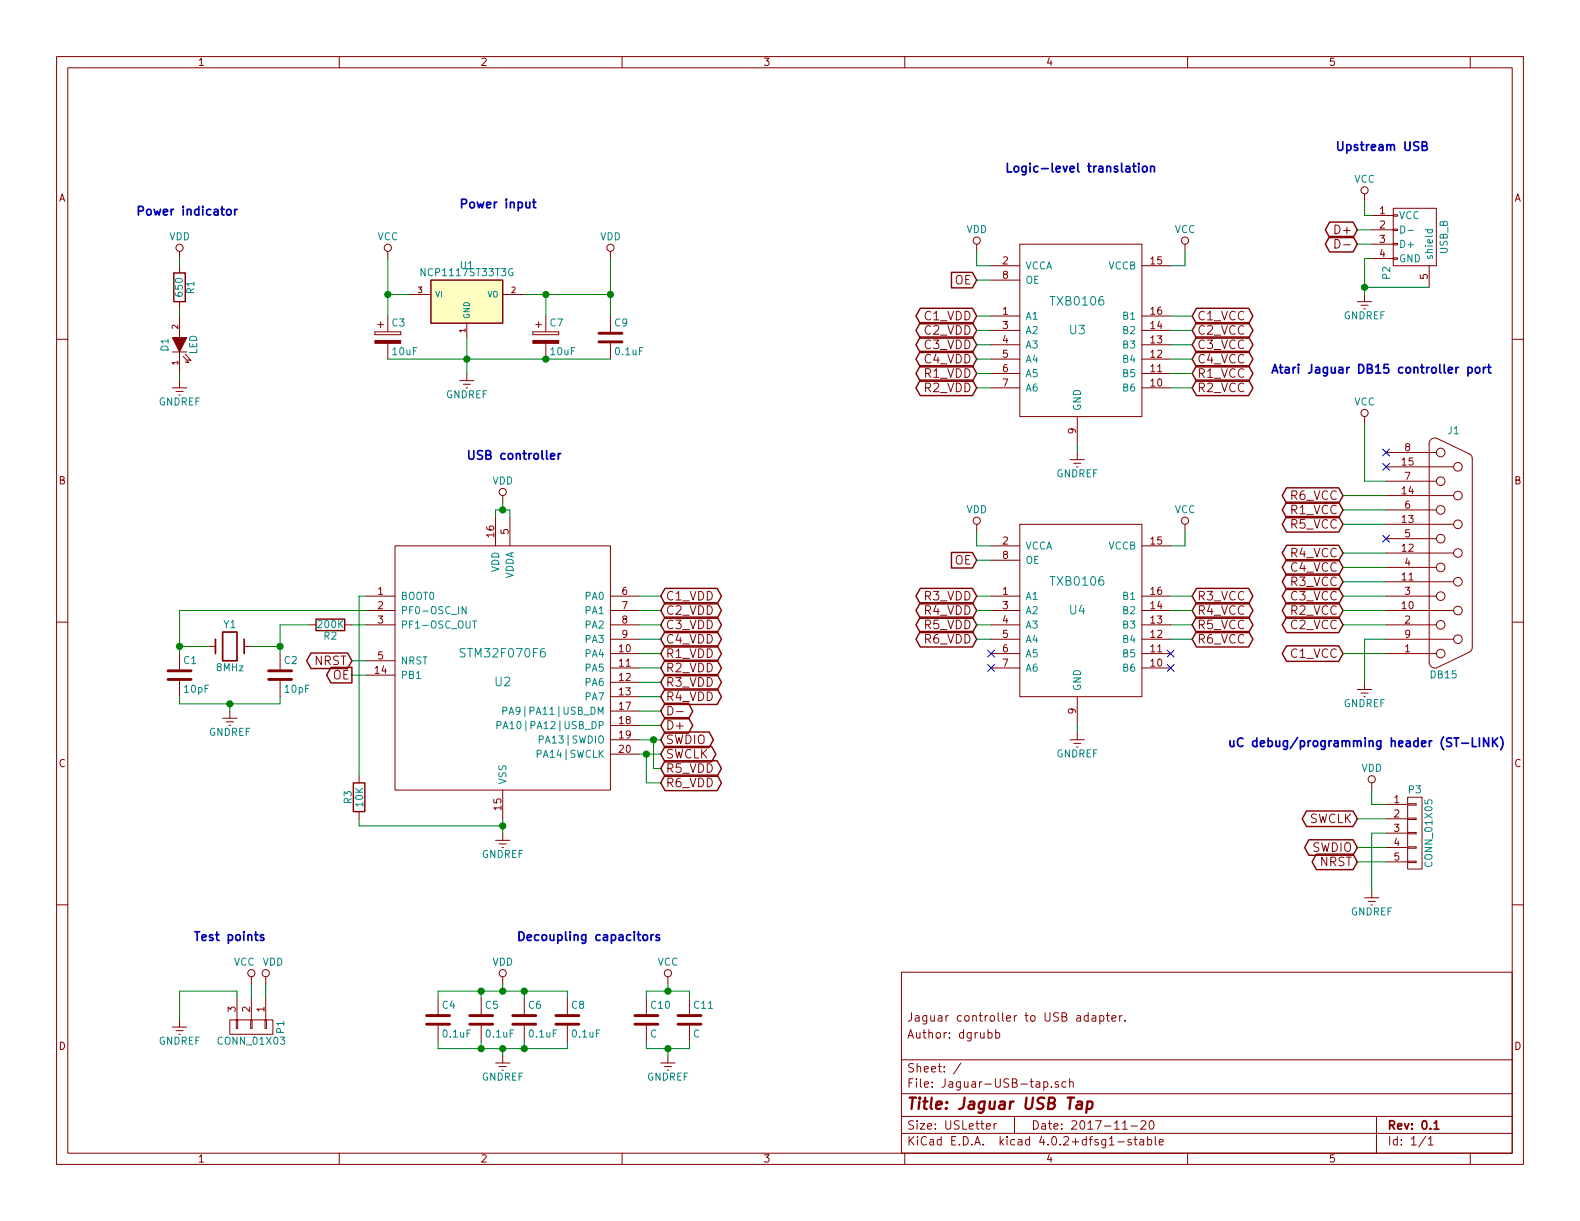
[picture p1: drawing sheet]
EESchema Schematic File Version 2
LIBS:power
LIBS:device
LIBS:transistors
LIBS:conn
LIBS:linear
LIBS:regul
LIBS:74xx
LIBS:cmos4000
LIBS:adc-dac
LIBS:memory
LIBS:xilinx
LIBS:microcontrollers
LIBS:dsp
LIBS:microchip
LIBS:analog_switches
LIBS:motorola
LIBS:texas
LIBS:intel
LIBS:audio
LIBS:interface
LIBS:digital-audio
LIBS:philips
LIBS:display
LIBS:cypress
LIBS:siliconi
LIBS:opto
LIBS:atmel
LIBS:contrib
LIBS:valves
LIBS:stm32f070f6
LIBS:txb0106
LIBS:Jaguar-USB-tap-cache
EELAYER 25 0
EELAYER END
$Descr USLetter 11000 8500
encoding utf-8
Sheet 1 1
Title "Jaguar USB Tap"
Date "2017-11-20"
Rev "0.1"
Comp ""
Comment1 "Author: dgrubb"
Comment2 "Jaguar controller to USB adapter."
Comment3 ""
Comment4 ""
$EndDescr
$Comp
L STM32F070F6 U2
U 1 1
P 3500 4650
F 0 "U2" H 3500 4550 60  0000 C CNN
F 1 "STM32F070F6" H 3500 4750 60  0000 C CNN
F 2 "" H 3500 4650 60  0000 C CNN
F 3 "" H 3500 4650 60  0000 C CNN
	1    3500 4650
	1    0    0    -1  
$EndComp
$Comp
L GNDREF #PWR10
U 1 1
P 3500 5800
F 0 "#PWR10" H 3500 5550 50  0001 C CNN
F 1 "GNDREF" H 3500 5650 50  0000 C CNN
F 2 "" H 3500 5800 50  0000 C CNN
F 3 "" H 3500 5800 50  0000 C CNN
	1    3500 5800
	1    0    0    -1  
$EndComp
$Comp
L VDD #PWR9
U 1 1
P 3500 3500
F 0 "#PWR9" H 3500 3350 50  0001 C CNN
F 1 "VDD" H 3500 3650 50  0000 C CNN
F 2 "" H 3500 3500 50  0000 C CNN
F 3 "" H 3500 3500 50  0000 C CNN
	1    3500 3500
	1    0    0    -1  
$EndComp
$Comp
L USB_B P2
U 1 1
P 9850 1700
F 0 "P2" H 10050 1500 50  0000 C CNN
F 1 "USB_B" H 9800 1900 50  0000 C CNN
F 2 "" V 9800 1600 50  0000 C CNN
F 3 "" V 9800 1600 50  0000 C CNN
	1    9850 1700
	0    1    1    0   
$EndComp
$Comp
L CONN_01X05 P3
U 1 1
P 9850 5800
F 0 "P3" H 9850 6100 50  0000 C CNN
F 1 "CONN_01X05" V 9950 5800 50  0000 C CNN
F 2 "" H 9850 5800 50  0000 C CNN
F 3 "" H 9850 5800 50  0000 C CNN
	1    9850 5800
	1    0    0    -1  
$EndComp
$Comp
L R R1
U 1 1
P 1250 2000
F 0 "R1" V 1330 2000 50  0000 C CNN
F 1 "650" V 1250 2000 50  0000 C CNN
F 2 "" V 1180 2000 50  0000 C CNN
F 3 "" H 1250 2000 50  0000 C CNN
	1    1250 2000
	1    0    0    -1  
$EndComp
$Comp
L LED D1
U 1 1
P 1250 2400
F 0 "D1" H 1250 2500 50  0000 C CNN
F 1 "LED" H 1250 2300 50  0000 C CNN
F 2 "" H 1250 2400 50  0000 C CNN
F 3 "" H 1250 2400 50  0000 C CNN
	1    1250 2400
	0    -1   -1   0   
$EndComp
$Comp
L GNDREF #PWR2
U 1 1
P 1250 2650
F 0 "#PWR2" H 1250 2400 50  0001 C CNN
F 1 "GNDREF" H 1250 2500 50  0000 C CNN
F 2 "" H 1250 2650 50  0000 C CNN
F 3 "" H 1250 2650 50  0000 C CNN
	1    1250 2650
	1    0    0    -1  
$EndComp
$Comp
L VDD #PWR1
U 1 1
P 1250 1800
F 0 "#PWR1" H 1250 1650 50  0001 C CNN
F 1 "VDD" H 1250 1950 50  0000 C CNN
F 2 "" H 1250 1800 50  0000 C CNN
F 3 "" H 1250 1800 50  0000 C CNN
	1    1250 1800
	1    0    0    -1  
$EndComp
Text GLabel 9450 1600 0    60   BiDi ~ 0
D+
Text GLabel 9450 1700 0    60   BiDi ~ 0
D-
$Comp
L GNDREF #PWR23
U 1 1
P 9500 2050
F 0 "#PWR23" H 9500 1800 50  0001 C CNN
F 1 "GNDREF" H 9500 1900 50  0000 C CNN
F 2 "" H 9500 2050 50  0000 C CNN
F 3 "" H 9500 2050 50  0000 C CNN
	1    9500 2050
	1    0    0    -1  
$EndComp
$Comp
L VCC #PWR22
U 1 1
P 9500 1400
F 0 "#PWR22" H 9500 1250 50  0001 C CNN
F 1 "VCC" H 9500 1550 50  0000 C CNN
F 2 "" H 9500 1400 50  0000 C CNN
F 3 "" H 9500 1400 50  0000 C CNN
	1    9500 1400
	1    0    0    -1  
$EndComp
Text GLabel 9450 6000 0    60   BiDi ~ 0
NRST
Text GLabel 9450 5900 0    60   BiDi ~ 0
SWDIO
Text GLabel 9450 5700 0    60   BiDi ~ 0
SWCLK
$Comp
L VDD #PWR26
U 1 1
P 9550 5500
F 0 "#PWR26" H 9550 5350 50  0001 C CNN
F 1 "VDD" H 9550 5650 50  0000 C CNN
F 2 "" H 9550 5500 50  0000 C CNN
F 3 "" H 9550 5500 50  0000 C CNN
	1    9550 5500
	1    0    0    -1  
$EndComp
$Comp
L GNDREF #PWR27
U 1 1
P 9550 6200
F 0 "#PWR27" H 9550 5950 50  0001 C CNN
F 1 "GNDREF" H 9550 6050 50  0000 C CNN
F 2 "" H 9550 6200 50  0000 C CNN
F 3 "" H 9550 6200 50  0000 C CNN
	1    9550 6200
	1    0    0    -1  
$EndComp
$Comp
L NCP1117ST33T3G U1
U 1 1
P 3250 2100
F 0 "U1" H 3250 2350 50  0000 C CNN
F 1 "NCP1117ST33T3G" H 3250 2300 50  0000 C CNN
F 2 "" H 3250 2100 50  0000 C CNN
F 3 "" H 3250 2100 50  0000 C CNN
	1    3250 2100
	1    0    0    -1  
$EndComp
$Comp
L CP C3
U 1 1
P 2700 2350
F 0 "C3" H 2725 2450 50  0000 L CNN
F 1 "10uF" H 2725 2250 50  0000 L CNN
F 2 "" H 2738 2200 50  0000 C CNN
F 3 "" H 2700 2350 50  0000 C CNN
	1    2700 2350
	1    0    0    -1  
$EndComp
$Comp
L CP C7
U 1 1
P 3800 2350
F 0 "C7" H 3825 2450 50  0000 L CNN
F 1 "10uF" H 3825 2250 50  0000 L CNN
F 2 "" H 3838 2200 50  0000 C CNN
F 3 "" H 3800 2350 50  0000 C CNN
	1    3800 2350
	1    0    0    -1  
$EndComp
$Comp
L GNDREF #PWR8
U 1 1
P 3250 2600
F 0 "#PWR8" H 3250 2350 50  0001 C CNN
F 1 "GNDREF" H 3250 2450 50  0000 C CNN
F 2 "" H 3250 2600 50  0000 C CNN
F 3 "" H 3250 2600 50  0000 C CNN
	1    3250 2600
	1    0    0    -1  
$EndComp
$Comp
L VCC #PWR7
U 1 1
P 2700 1800
F 0 "#PWR7" H 2700 1650 50  0001 C CNN
F 1 "VCC" H 2700 1950 50  0000 C CNN
F 2 "" H 2700 1800 50  0000 C CNN
F 3 "" H 2700 1800 50  0000 C CNN
	1    2700 1800
	1    0    0    -1  
$EndComp
$Comp
L C C9
U 1 1
P 4250 2350
F 0 "C9" H 4275 2450 50  0000 L CNN
F 1 "0.1uF" H 4275 2250 50  0000 L CNN
F 2 "" H 4288 2200 50  0000 C CNN
F 3 "" H 4250 2350 50  0000 C CNN
	1    4250 2350
	1    0    0    -1  
$EndComp
$Comp
L VDD #PWR13
U 1 1
P 4250 1800
F 0 "#PWR13" H 4250 1650 50  0001 C CNN
F 1 "VDD" H 4250 1950 50  0000 C CNN
F 2 "" H 4250 1800 50  0000 C CNN
F 3 "" H 4250 1800 50  0000 C CNN
	1    4250 1800
	1    0    0    -1  
$EndComp
$Comp
L DB15 J1
U 1 1
P 10100 3850
F 0 "J1" H 10120 4700 50  0000 C CNN
F 1 "DB15" H 10050 3000 50  0000 C CNN
F 2 "" H 10100 3850 50  0000 C CNN
F 3 "" H 10100 3850 50  0000 C CNN
	1    10100 3850
	1    0    0    -1  
$EndComp
Text GLabel 4600 4950 2    60   BiDi ~ 0
D-
Text GLabel 4600 5050 2    60   BiDi ~ 0
D+
Text GLabel 4600 5150 2    60   BiDi ~ 0
SWDIO
Text GLabel 4600 5250 2    60   BiDi ~ 0
SWCLK
Text GLabel 2450 4600 0    60   BiDi ~ 0
NRST
$Comp
L C C5
U 1 1
P 3350 7100
F 0 "C5" H 3375 7200 50  0000 L CNN
F 1 "0.1uF" H 3375 7000 50  0000 L CNN
F 2 "" H 3388 6950 50  0000 C CNN
F 3 "" H 3350 7100 50  0000 C CNN
	1    3350 7100
	1    0    0    -1  
$EndComp
$Comp
L C C6
U 1 1
P 3650 7100
F 0 "C6" H 3675 7200 50  0000 L CNN
F 1 "0.1uF" H 3675 7000 50  0000 L CNN
F 2 "" H 3688 6950 50  0000 C CNN
F 3 "" H 3650 7100 50  0000 C CNN
	1    3650 7100
	1    0    0    -1  
$EndComp
$Comp
L GNDREF #PWR12
U 1 1
P 3500 7350
F 0 "#PWR12" H 3500 7100 50  0001 C CNN
F 1 "GNDREF" H 3500 7200 50  0000 C CNN
F 2 "" H 3500 7350 50  0000 C CNN
F 3 "" H 3500 7350 50  0000 C CNN
	1    3500 7350
	1    0    0    -1  
$EndComp
$Comp
L VDD #PWR11
U 1 1
P 3500 6850
F 0 "#PWR11" H 3500 6700 50  0001 C CNN
F 1 "VDD" H 3500 7000 50  0000 C CNN
F 2 "" H 3500 6850 50  0000 C CNN
F 3 "" H 3500 6850 50  0000 C CNN
	1    3500 6850
	1    0    0    -1  
$EndComp
$Comp
L R R2
U 1 1
P 2300 4350
F 0 "R2" V 2380 4350 50  0000 C CNN
F 1 "200K" V 2300 4350 50  0000 C CNN
F 2 "" V 2230 4350 50  0000 C CNN
F 3 "" H 2300 4350 50  0000 C CNN
	1    2300 4350
	0    1    1    0   
$EndComp
$Comp
L Crystal Y1
U 1 1
P 1600 4500
F 0 "Y1" H 1600 4650 50  0000 C CNN
F 1 "8MHz" H 1600 4350 50  0000 C CNN
F 2 "" H 1600 4500 50  0000 C CNN
F 3 "" H 1600 4500 50  0000 C CNN
	1    1600 4500
	1    0    0    -1  
$EndComp
$Comp
L C C2
U 1 1
P 1950 4700
F 0 "C2" H 1975 4800 50  0000 L CNN
F 1 "10pF" H 1975 4600 50  0000 L CNN
F 2 "" H 1988 4550 50  0000 C CNN
F 3 "" H 1950 4700 50  0000 C CNN
	1    1950 4700
	1    0    0    -1  
$EndComp
$Comp
L C C1
U 1 1
P 1250 4700
F 0 "C1" H 1275 4800 50  0000 L CNN
F 1 "10pF" H 1275 4600 50  0000 L CNN
F 2 "" H 1288 4550 50  0000 C CNN
F 3 "" H 1250 4700 50  0000 C CNN
	1    1250 4700
	1    0    0    -1  
$EndComp
$Comp
L GNDREF #PWR4
U 1 1
P 1600 4950
F 0 "#PWR4" H 1600 4700 50  0001 C CNN
F 1 "GNDREF" H 1600 4800 50  0000 C CNN
F 2 "" H 1600 4950 50  0000 C CNN
F 3 "" H 1600 4950 50  0000 C CNN
	1    1600 4950
	1    0    0    -1  
$EndComp
$Comp
L R R3
U 1 1
P 2500 5550
F 0 "R3" V 2580 5550 50  0000 C CNN
F 1 "10K" V 2500 5550 50  0000 C CNN
F 2 "" V 2430 5550 50  0000 C CNN
F 3 "" H 2500 5550 50  0000 C CNN
	1    2500 5550
	-1   0    0    1   
$EndComp
$Comp
L TXB0106 U3
U 1 1
P 7500 2500
F 0 "U3" H 7500 2700 60  0000 C CNN
F 1 "TXB0106" H 7500 2900 60  0000 C CNN
F 2 "" H 7500 2800 60  0000 C CNN
F 3 "" H 7500 2800 60  0000 C CNN
	1    7500 2500
	1    0    0    -1  
$EndComp
$Comp
L TXB0106 U4
U 1 1
P 7500 4450
F 0 "U4" H 7500 4650 60  0000 C CNN
F 1 "TXB0106" H 7500 4850 60  0000 C CNN
F 2 "" H 7500 4750 60  0000 C CNN
F 3 "" H 7500 4750 60  0000 C CNN
	1    7500 4450
	1    0    0    -1  
$EndComp
$Comp
L VDD #PWR16
U 1 1
P 6800 1750
F 0 "#PWR16" H 6800 1600 50  0001 C CNN
F 1 "VDD" H 6800 1900 50  0000 C CNN
F 2 "" H 6800 1750 50  0000 C CNN
F 3 "" H 6800 1750 50  0000 C CNN
	1    6800 1750
	1    0    0    -1  
$EndComp
$Comp
L VDD #PWR17
U 1 1
P 6800 3700
F 0 "#PWR17" H 6800 3550 50  0001 C CNN
F 1 "VDD" H 6800 3850 50  0000 C CNN
F 2 "" H 6800 3700 50  0000 C CNN
F 3 "" H 6800 3700 50  0000 C CNN
	1    6800 3700
	1    0    0    -1  
$EndComp
$Comp
L VCC #PWR20
U 1 1
P 8250 1750
F 0 "#PWR20" H 8250 1600 50  0001 C CNN
F 1 "VCC" H 8250 1900 50  0000 C CNN
F 2 "" H 8250 1750 50  0000 C CNN
F 3 "" H 8250 1750 50  0000 C CNN
	1    8250 1750
	1    0    0    -1  
$EndComp
$Comp
L VCC #PWR21
U 1 1
P 8250 3700
F 0 "#PWR21" H 8250 3550 50  0001 C CNN
F 1 "VCC" H 8250 3850 50  0000 C CNN
F 2 "" H 8250 3700 50  0000 C CNN
F 3 "" H 8250 3700 50  0000 C CNN
	1    8250 3700
	1    0    0    -1  
$EndComp
$Comp
L GNDREF #PWR18
U 1 1
P 7500 3150
F 0 "#PWR18" H 7500 2900 50  0001 C CNN
F 1 "GNDREF" H 7500 3000 50  0000 C CNN
F 2 "" H 7500 3150 50  0000 C CNN
F 3 "" H 7500 3150 50  0000 C CNN
	1    7500 3150
	1    0    0    -1  
$EndComp
$Comp
L GNDREF #PWR19
U 1 1
P 7500 5100
F 0 "#PWR19" H 7500 4850 50  0001 C CNN
F 1 "GNDREF" H 7500 4950 50  0000 C CNN
F 2 "" H 7500 5100 50  0000 C CNN
F 3 "" H 7500 5100 50  0000 C CNN
	1    7500 5100
	1    0    0    -1  
$EndComp
$Comp
L C C8
U 1 1
P 3950 7100
F 0 "C8" H 3975 7200 50  0000 L CNN
F 1 "0.1uF" H 3975 7000 50  0000 L CNN
F 2 "" H 3988 6950 50  0000 C CNN
F 3 "" H 3950 7100 50  0000 C CNN
	1    3950 7100
	1    0    0    -1  
$EndComp
$Comp
L C C4
U 1 1
P 3050 7100
F 0 "C4" H 3075 7200 50  0000 L CNN
F 1 "0.1uF" H 3075 7000 50  0000 L CNN
F 2 "" H 3088 6950 50  0000 C CNN
F 3 "" H 3050 7100 50  0000 C CNN
	1    3050 7100
	1    0    0    -1  
$EndComp
Text GLabel 2450 4700 0    60   Output ~ 0
OE
Text GLabel 6800 3900 0    60   Input ~ 0
OE
Text GLabel 6800 1950 0    60   Input ~ 0
OE
NoConn ~ 9650 3150
NoConn ~ 9650 3750
NoConn ~ 9650 3250
Text Notes 3600 6550 0    60   ~ 12
Decoupling capacitors
Text Notes 8550 5200 0    60   ~ 12
uC debug/programming header (ST-LINK)
Text Notes 8850 2600 0    60   ~ 12
Atari Jaguar DB15 controller port
Text Notes 9300 1050 0    60   ~ 12
Upstream USB
Text Notes 7000 1200 0    60   ~ 12
Logic-level translation
Text Notes 3200 1450 0    60   ~ 12
Power input
Text Notes 950  1500 0    60   ~ 12
Power indicator
Text Notes 3250 3200 0    60   ~ 12
USB controller
Text GLabel 6800 2200 0    60   BiDi ~ 0
C1_VDD
Text GLabel 6800 2300 0    60   BiDi ~ 0
C2_VDD
Text GLabel 6800 2400 0    60   BiDi ~ 0
C3_VDD
Text GLabel 6800 2500 0    60   BiDi ~ 0
C4_VDD
Text GLabel 6800 2600 0    60   BiDi ~ 0
R1_VDD
Text GLabel 6800 2700 0    60   BiDi ~ 0
R2_VDD
$Comp
L CONN_01X03 P1
U 1 1
P 1750 7150
F 0 "P1" H 1750 7350 50  0000 C CNN
F 1 "CONN_01X03" V 1850 7150 50  0000 C CNN
F 2 "" H 1750 7150 50  0000 C CNN
F 3 "" H 1750 7150 50  0000 C CNN
	1    1750 7150
	0    1    1    0   
$EndComp
$Comp
L GNDREF #PWR3
U 1 1
P 1250 7100
F 0 "#PWR3" H 1250 6850 50  0001 C CNN
F 1 "GNDREF" H 1250 6950 50  0000 C CNN
F 2 "" H 1250 7100 50  0000 C CNN
F 3 "" H 1250 7100 50  0000 C CNN
	1    1250 7100
	1    0    0    -1  
$EndComp
$Comp
L VCC #PWR5
U 1 1
P 1750 6850
F 0 "#PWR5" H 1750 6700 50  0001 C CNN
F 1 "VCC" H 1700 7000 50  0000 C CNN
F 2 "" H 1750 6850 50  0000 C CNN
F 3 "" H 1750 6850 50  0000 C CNN
	1    1750 6850
	1    0    0    -1  
$EndComp
$Comp
L VDD #PWR6
U 1 1
P 1850 6850
F 0 "#PWR6" H 1850 6700 50  0001 C CNN
F 1 "VDD" H 1900 7000 50  0000 C CNN
F 2 "" H 1850 6850 50  0000 C CNN
F 3 "" H 1850 6850 50  0000 C CNN
	1    1850 6850
	1    0    0    -1  
$EndComp
Text Notes 1350 6550 0    60   ~ 12
Test points
Text GLabel 6800 4150 0    60   BiDi ~ 0
R3_VDD
Text GLabel 6800 4250 0    60   BiDi ~ 0
R4_VDD
Text GLabel 6800 4350 0    60   BiDi ~ 0
R5_VDD
Text GLabel 6800 4450 0    60   BiDi ~ 0
R6_VDD
Text GLabel 4600 5350 2    60   BiDi ~ 0
R5_VDD
Text GLabel 4600 5450 2    60   BiDi ~ 0
R6_VDD
Text GLabel 4600 4850 2    60   BiDi ~ 0
R4_VDD
Text GLabel 4600 4750 2    60   BiDi ~ 0
R3_VDD
Text GLabel 4600 4650 2    60   BiDi ~ 0
R2_VDD
Text GLabel 4600 4550 2    60   BiDi ~ 0
R1_VDD
Text GLabel 4600 4450 2    60   BiDi ~ 0
C4_VDD
Text GLabel 4600 4350 2    60   BiDi ~ 0
C3_VDD
Text GLabel 4600 4250 2    60   BiDi ~ 0
C2_VDD
Text GLabel 4600 4150 2    60   BiDi ~ 0
C1_VDD
Wire Wire Line
	3500 5700 3500 5800
Wire Wire Line
	3550 3600 3550 3550
Wire Wire Line
	3550 3550 3450 3550
Wire Wire Line
	3450 3550 3450 3600
Wire Wire Line
	3500 3500 3500 3550
Connection ~ 3500 3550
Wire Wire Line
	1250 2650 1250 2600
Wire Wire Line
	1250 2200 1250 2150
Wire Wire Line
	1250 1800 1250 1850
Wire Wire Line
	9550 1600 9450 1600
Wire Wire Line
	9550 1700 9450 1700
Wire Wire Line
	9950 2000 9500 2000
Wire Wire Line
	9500 1800 9500 2050
Wire Wire Line
	9500 1800 9550 1800
Connection ~ 9500 2000
Wire Wire Line
	9500 1400 9500 1500
Wire Wire Line
	9500 1500 9550 1500
Wire Wire Line
	9650 5600 9550 5600
Wire Wire Line
	9550 5600 9550 5500
Wire Wire Line
	9650 6000 9450 6000
Wire Wire Line
	9450 5900 9650 5900
Wire Wire Line
	9650 5700 9450 5700
Wire Wire Line
	9650 5800 9550 5800
Wire Wire Line
	9550 5800 9550 6200
Wire Wire Line
	3250 2600 3250 2350
Connection ~ 3250 2500
Wire Wire Line
	2700 1800 2700 2200
Wire Wire Line
	2700 2050 2850 2050
Wire Wire Line
	3800 2200 3800 2050
Connection ~ 3800 2050
Connection ~ 2700 2050
Connection ~ 3800 2500
Wire Wire Line
	3650 2050 4250 2050
Wire Wire Line
	4250 1800 4250 2200
Connection ~ 4250 2050
Wire Wire Line
	2700 2500 4250 2500
Wire Wire Line
	2450 4600 2550 4600
Wire Wire Line
	3350 6950 3350 6900
Wire Wire Line
	3650 6900 3650 6950
Wire Wire Line
	3500 6900 3500 6850
Wire Wire Line
	3350 7250 3350 7300
Wire Wire Line
	3650 7300 3650 7250
Wire Wire Line
	3500 7300 3500 7350
Wire Wire Line
	2550 4350 2450 4350
Wire Wire Line
	1950 4850 1950 4900
Wire Wire Line
	1950 4900 1250 4900
Wire Wire Line
	1250 4900 1250 4850
Wire Wire Line
	1450 4500 1250 4500
Wire Wire Line
	1250 4250 1250 4550
Wire Wire Line
	1750 4500 1950 4500
Wire Wire Line
	1950 4350 1950 4550
Wire Wire Line
	2150 4350 1950 4350
Connection ~ 1950 4500
Wire Wire Line
	1250 4250 2550 4250
Connection ~ 1250 4500
Wire Wire Line
	1600 4950 1600 4900
Connection ~ 1600 4900
Wire Wire Line
	3500 5750 2500 5750
Wire Wire Line
	2500 5750 2500 5700
Connection ~ 3500 5750
Wire Wire Line
	2500 5400 2500 4150
Wire Wire Line
	2500 4150 2550 4150
Wire Wire Line
	6900 3800 6800 3800
Wire Wire Line
	6800 3800 6800 3700
Wire Wire Line
	6900 1850 6800 1850
Wire Wire Line
	6800 1850 6800 1750
Wire Wire Line
	8150 3800 8250 3800
Wire Wire Line
	8250 3800 8250 3700
Wire Wire Line
	7500 5100 7500 5050
Wire Wire Line
	7500 3100 7500 3150
Wire Wire Line
	8150 1850 8250 1850
Wire Wire Line
	8250 1850 8250 1750
Wire Wire Line
	2450 4700 2550 4700
Wire Wire Line
	6800 1950 6900 1950
Wire Wire Line
	6900 3900 6800 3900
Wire Wire Line
	1850 6850 1850 6950
Wire Wire Line
	1750 6850 1750 6950
Wire Wire Line
	1650 6950 1650 6900
Wire Wire Line
	1650 6900 1250 6900
Wire Wire Line
	1250 6900 1250 7100
Wire Wire Line
	4600 4150 4450 4150
Wire Wire Line
	4450 4250 4600 4250
Wire Wire Line
	4600 4350 4450 4350
Wire Wire Line
	4600 4450 4450 4450
Wire Wire Line
	4600 4550 4450 4550
Wire Wire Line
	4600 4650 4450 4650
Wire Wire Line
	4600 4750 4450 4750
Wire Wire Line
	4600 4850 4450 4850
Wire Wire Line
	4600 4950 4450 4950
Wire Wire Line
	4600 5050 4450 5050
Wire Wire Line
	4600 5150 4450 5150
Wire Wire Line
	4600 5250 4450 5250
Wire Wire Line
	4600 5350 4550 5350
Wire Wire Line
	4550 5350 4550 5150
Connection ~ 4550 5150
Wire Wire Line
	4600 5450 4500 5450
Wire Wire Line
	4500 5450 4500 5250
Connection ~ 4500 5250
Wire Wire Line
	6900 2200 6800 2200
Wire Wire Line
	6900 2300 6800 2300
Wire Wire Line
	6900 2400 6800 2400
Wire Wire Line
	6800 2500 6900 2500
Wire Wire Line
	6900 2600 6800 2600
Wire Wire Line
	6900 2700 6800 2700
Wire Wire Line
	6900 4150 6800 4150
Wire Wire Line
	6800 4250 6900 4250
Wire Wire Line
	6900 4350 6800 4350
Wire Wire Line
	6900 4450 6800 4450
NoConn ~ 6900 4550
NoConn ~ 6900 4650
NoConn ~ 8150 4550
NoConn ~ 8150 4650
Wire Wire Line
	3050 6900 3950 6900
Wire Wire Line
	3050 6900 3050 6950
Connection ~ 3350 6900
Wire Wire Line
	3050 7250 3050 7300
Wire Wire Line
	3050 7300 3950 7300
Connection ~ 3350 7300
Connection ~ 3500 7300
Wire Wire Line
	3950 7300 3950 7250
Connection ~ 3650 7300
Wire Wire Line
	3950 6900 3950 6950
Connection ~ 3500 6900
Connection ~ 3650 6900
$Comp
L C C10
U 1 1
P 4500 7100
F 0 "C10" H 4525 7200 50  0000 L CNN
F 1 "C" H 4525 7000 50  0000 L CNN
F 2 "" H 4538 6950 50  0000 C CNN
F 3 "" H 4500 7100 50  0000 C CNN
	1    4500 7100
	1    0    0    -1  
$EndComp
$Comp
L C C11
U 1 1
P 4800 7100
F 0 "C11" H 4825 7200 50  0000 L CNN
F 1 "C" H 4825 7000 50  0000 L CNN
F 2 "" H 4838 6950 50  0000 C CNN
F 3 "" H 4800 7100 50  0000 C CNN
	1    4800 7100
	1    0    0    -1  
$EndComp
$Comp
L GNDREF #PWR15
U 1 1
P 4650 7350
F 0 "#PWR15" H 4650 7100 50  0001 C CNN
F 1 "GNDREF" H 4650 7200 50  0000 C CNN
F 2 "" H 4650 7350 50  0000 C CNN
F 3 "" H 4650 7350 50  0000 C CNN
	1    4650 7350
	1    0    0    -1  
$EndComp
$Comp
L VCC #PWR14
U 1 1
P 4650 6850
F 0 "#PWR14" H 4650 6700 50  0001 C CNN
F 1 "VCC" H 4650 7000 50  0000 C CNN
F 2 "" H 4650 6850 50  0000 C CNN
F 3 "" H 4650 6850 50  0000 C CNN
	1    4650 6850
	1    0    0    -1  
$EndComp
Wire Wire Line
	4500 6950 4500 6900
Wire Wire Line
	4500 6900 4800 6900
Wire Wire Line
	4800 6900 4800 6950
Wire Wire Line
	4650 6850 4650 6900
Connection ~ 4650 6900
Wire Wire Line
	4800 7250 4800 7300
Wire Wire Line
	4800 7300 4500 7300
Wire Wire Line
	4500 7300 4500 7250
Wire Wire Line
	4650 7350 4650 7300
Connection ~ 4650 7300
$Comp
L VCC #PWR24
U 1 1
P 9500 2950
F 0 "#PWR24" H 9500 2800 50  0001 C CNN
F 1 "VCC" H 9500 3100 50  0000 C CNN
F 2 "" H 9500 2950 50  0000 C CNN
F 3 "" H 9500 2950 50  0000 C CNN
	1    9500 2950
	1    0    0    -1  
$EndComp
$Comp
L GNDREF #PWR25
U 1 1
P 9500 4750
F 0 "#PWR25" H 9500 4500 50  0001 C CNN
F 1 "GNDREF" H 9500 4600 50  0000 C CNN
F 2 "" H 9500 4750 50  0000 C CNN
F 3 "" H 9500 4750 50  0000 C CNN
	1    9500 4750
	1    0    0    -1  
$EndComp
Wire Wire Line
	9650 3350 9500 3350
Wire Wire Line
	9500 3350 9500 2950
Wire Wire Line
	9650 4450 9500 4450
Wire Wire Line
	9500 4450 9500 4750
Text GLabel 8300 2200 2    60   BiDi ~ 0
C1_VCC
Text GLabel 8300 2300 2    60   BiDi ~ 0
C2_VCC
Text GLabel 8300 2400 2    60   BiDi ~ 0
C3_VCC
Text GLabel 8300 2500 2    60   BiDi ~ 0
C4_VCC
Text GLabel 8300 2600 2    60   BiDi ~ 0
R1_VCC
Text GLabel 8300 2700 2    60   BiDi ~ 0
R2_VCC
Text GLabel 8300 4150 2    60   BiDi ~ 0
R3_VCC
Text GLabel 8300 4250 2    60   BiDi ~ 0
R4_VCC
Text GLabel 8300 4350 2    60   BiDi ~ 0
R5_VCC
Text GLabel 8300 4450 2    60   BiDi ~ 0
R6_VCC
Wire Wire Line
	8300 4450 8150 4450
Wire Wire Line
	8300 4350 8150 4350
Wire Wire Line
	8150 4250 8300 4250
Wire Wire Line
	8300 4150 8150 4150
Wire Wire Line
	8300 2700 8150 2700
Wire Wire Line
	8300 2600 8150 2600
Wire Wire Line
	8300 2500 8150 2500
Wire Wire Line
	8300 2400 8150 2400
Wire Wire Line
	8300 2300 8150 2300
Wire Wire Line
	8300 2200 8150 2200
Text GLabel 9350 4550 0    60   BiDi ~ 0
C1_VCC
Wire Wire Line
	9650 4550 9350 4550
Text GLabel 9350 4350 0    60   BiDi ~ 0
C2_VCC
Wire Wire Line
	9350 4350 9650 4350
Text GLabel 9350 4150 0    60   BiDi ~ 0
C3_VCC
Wire Wire Line
	9350 4150 9650 4150
Text GLabel 9350 3950 0    60   BiDi ~ 0
C4_VCC
Wire Wire Line
	9350 3950 9650 3950
Text GLabel 9350 3550 0    60   BiDi ~ 0
R1_VCC
Wire Wire Line
	9350 3550 9650 3550
Text GLabel 9350 4250 0    60   BiDi ~ 0
R2_VCC
Wire Wire Line
	9350 4250 9650 4250
Text GLabel 9350 4050 0    60   BiDi ~ 0
R3_VCC
Wire Wire Line
	9350 4050 9650 4050
Text GLabel 9350 3850 0    60   BiDi ~ 0
R4_VCC
Wire Wire Line
	9350 3850 9650 3850
Text GLabel 9350 3650 0    60   BiDi ~ 0
R5_VCC
Wire Wire Line
	9350 3650 9650 3650
Text GLabel 9350 3450 0    60   BiDi ~ 0
R6_VCC
Wire Wire Line
	9350 3450 9650 3450
$EndSCHEMATC
